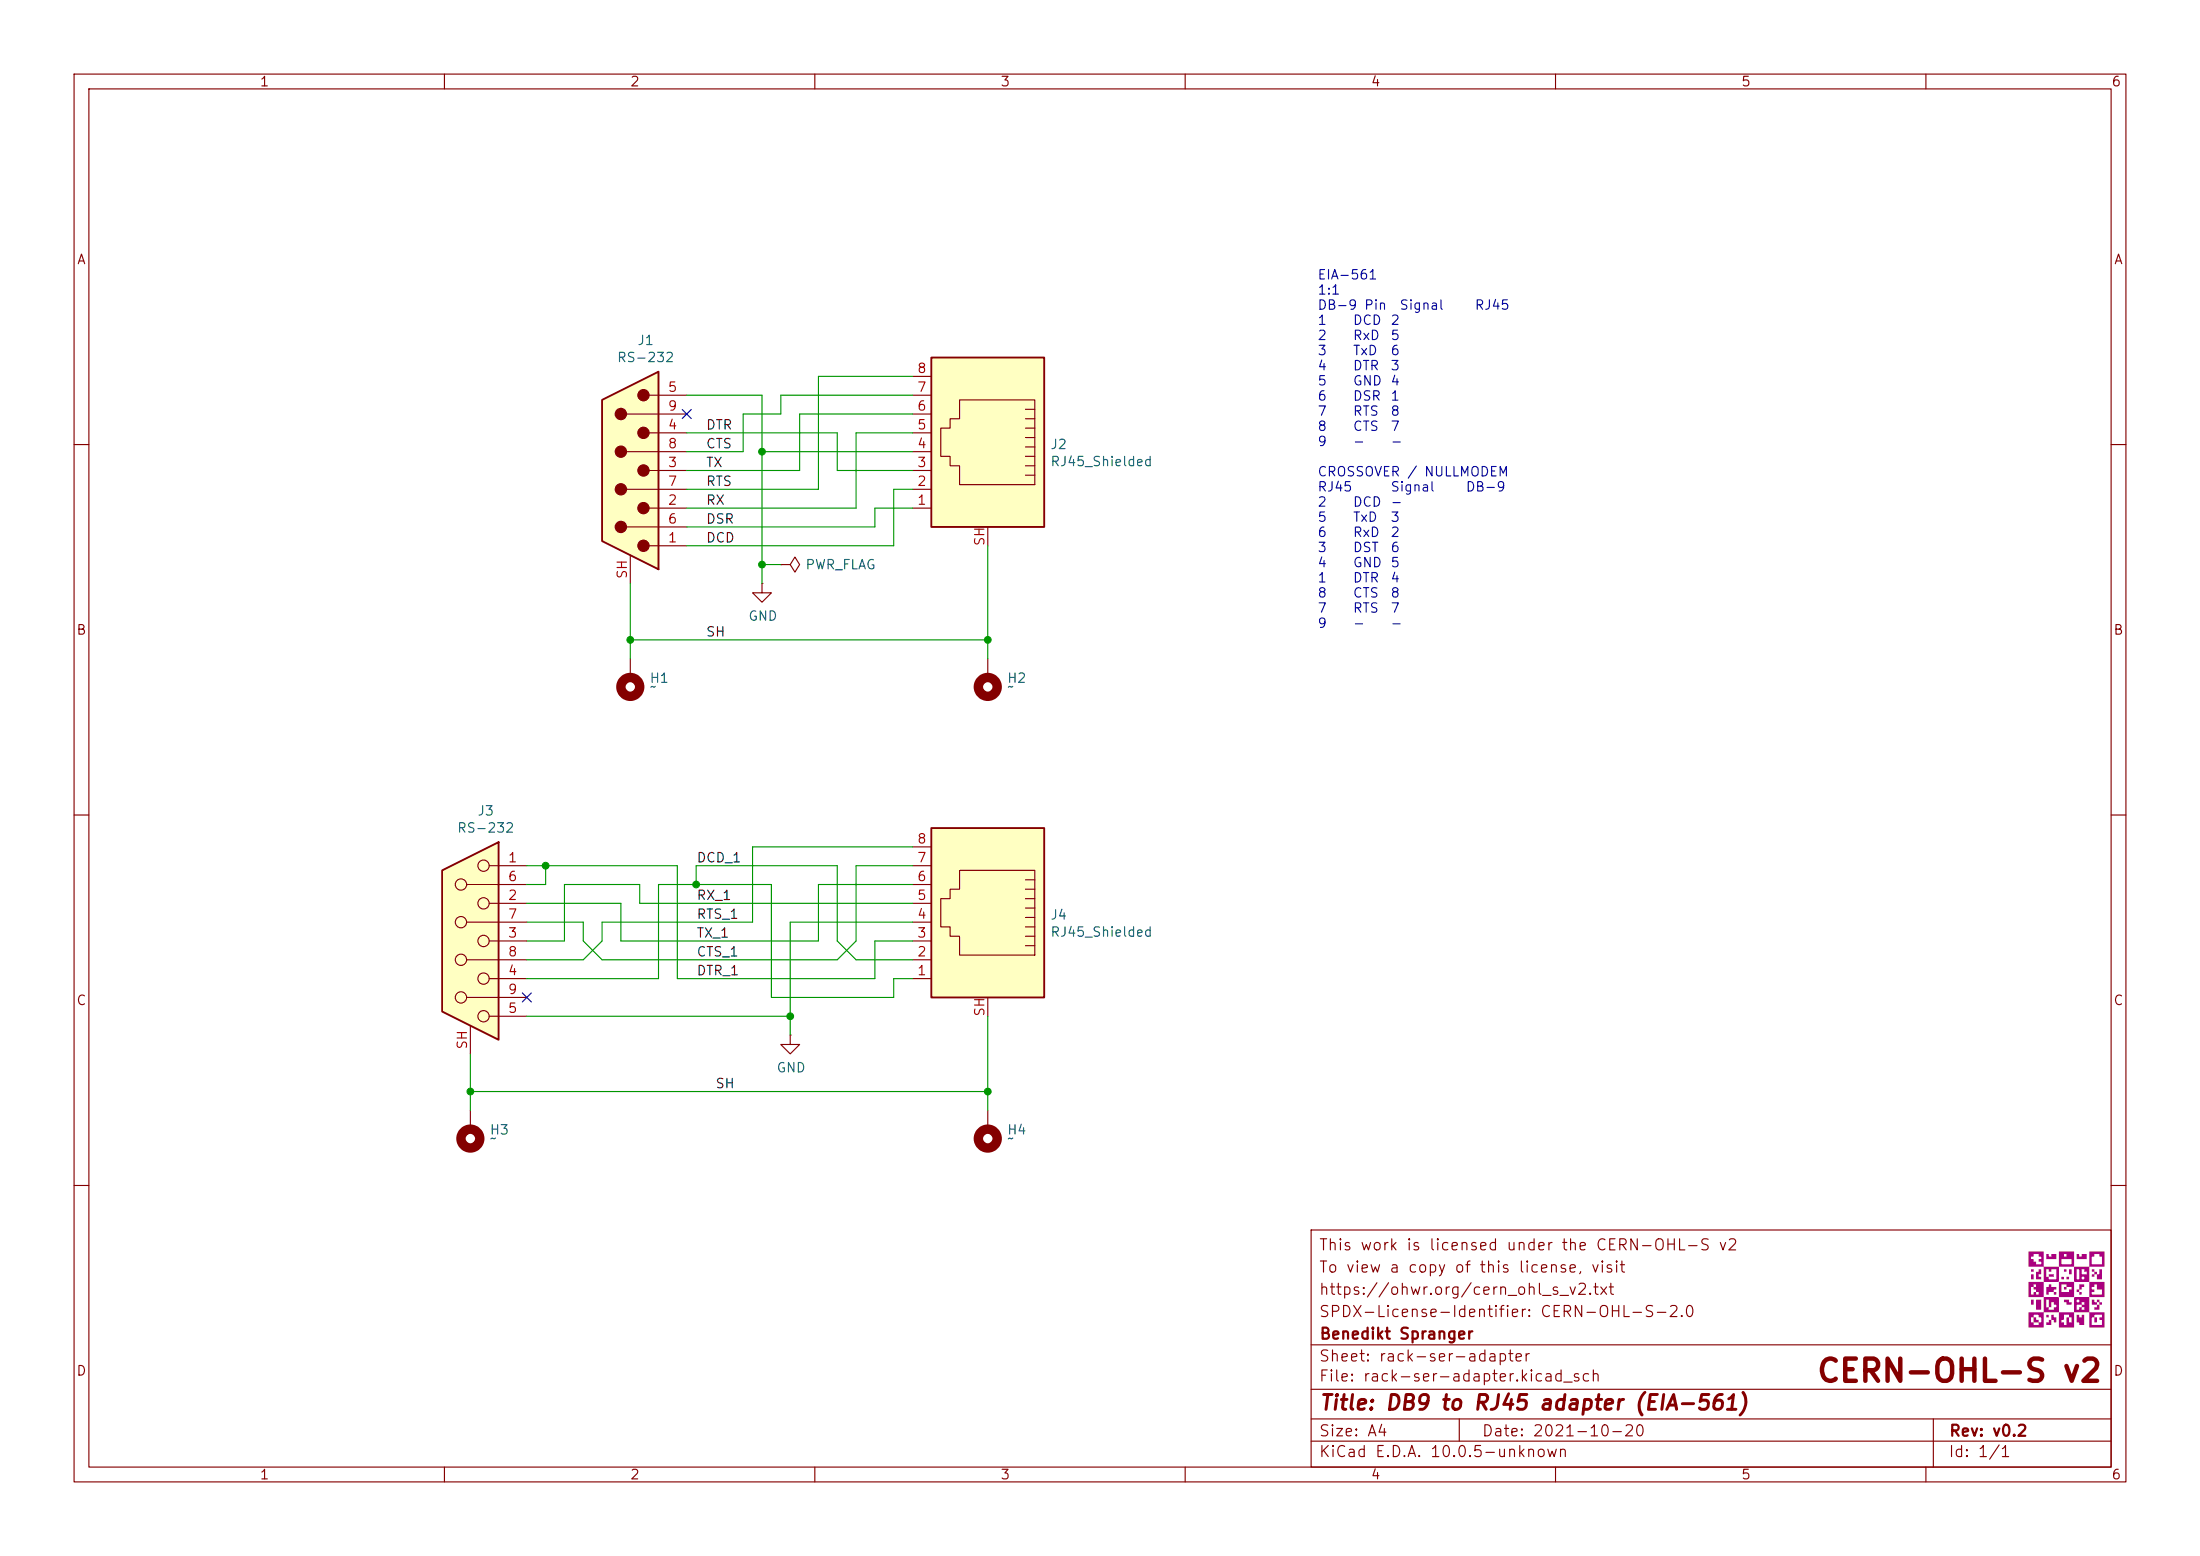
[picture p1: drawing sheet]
(kicad_sch
 (version 20260306)
 (generator "eeschema")
 (generator_version "10.0")
 (paper "A4")
 (title_block
  (title "DB9 to RJ45 adapter (EIA-561)")
  (date "2021-10-20")
  (rev "v0.2")
  (company "Benedikt Spranger")
  (comment 1 "SPDX-License-Identifier: CERN-OHL-S-2.0")
  (comment 2 "https://ohwr.org/cern_ohl_s_v2.txt")
  (comment 3 "To view a copy of this license, visit")
  (comment 4 "This work is licensed under the CERN-OHL-S v2"))
 (lib_symbols
  (symbol "Connector:DE9_Pins_MountingHoles"
   (pin_names
    (offset 1.016) (hide yes)) (exclude_from_sim no) (in_bom yes) (on_board yes)
   (in_pos_files yes)
   (duplicate_pin_numbers_are_jumpers no)
   (property "Reference" "J" (at 0 16.51 0) (show_name no) (do_not_autoplace no) (effects (font (size 1.27 1.27))))
   (property "Value" "DE9_Pins_MountingHoles" (at 0 14.605 0) (show_name no) (do_not_autoplace no) (effects (font (size 1.27 1.27))))
   (property "Footprint" "" (at 0 0 0) (show_name no) (do_not_autoplace no) (hide yes) (effects (font (size 1.27 1.27))))
   (property "Datasheet" "" (at 0 0 0) (show_name no) (do_not_autoplace no) (hide yes) (effects (font (size 1.27 1.27))))
   (property "Description" "9-pin D-SUB connector, pins (male), Mounting Hole" (at 0 0 0) (show_name no) (do_not_autoplace no) (hide yes) (effects (font (size 1.27 1.27))))
   (symbol "DE9_Pins_MountingHoles_0_1"
    (polyline (pts (xy -3.81 10.16) (xy -2.54 10.16)) (stroke (width 0) (type default)) (fill (type none)))
    (polyline (pts (xy -3.81 7.62) (xy 0.508 7.62)) (stroke (width 0) (type default)) (fill (type none)))
    (polyline (pts (xy -3.81 5.08) (xy -2.54 5.08)) (stroke (width 0) (type default)) (fill (type none)))
    (polyline (pts (xy -3.81 2.54) (xy 0.508 2.54)) (stroke (width 0) (type default)) (fill (type none)))
    (polyline (pts (xy -3.81 0) (xy -2.54 0)) (stroke (width 0) (type default)) (fill (type none)))
    (polyline (pts (xy -3.81 -2.54) (xy 0.508 -2.54)) (stroke (width 0) (type default)) (fill (type none)))
    (polyline (pts (xy -3.81 -5.08) (xy -2.54 -5.08)) (stroke (width 0) (type default)) (fill (type none)))
    (polyline (pts (xy -3.81 -7.62) (xy 0.508 -7.62)) (stroke (width 0) (type default)) (fill (type none)))
    (polyline (pts (xy -3.81 -10.16) (xy -2.54 -10.16)) (stroke (width 0) (type default)) (fill (type none)))
    (polyline (pts (xy -3.81 -13.335) (xy -3.81 13.335) (xy 3.81 9.525) (xy 3.81 -9.525) (xy -3.81 -13.335)) (stroke (width 0.254) (type default)) (fill (type background)))
    (circle (center -1.778 10.16) (radius 0.762) (stroke (width 0) (type default)) (fill (type outline)))
    (circle (center -1.778 5.08) (radius 0.762) (stroke (width 0) (type default)) (fill (type outline)))
    (circle (center -1.778 0) (radius 0.762) (stroke (width 0) (type default)) (fill (type outline)))
    (circle (center -1.778 -5.08) (radius 0.762) (stroke (width 0) (type default)) (fill (type outline)))
    (circle (center -1.778 -10.16) (radius 0.762) (stroke (width 0) (type default)) (fill (type outline)))
    (circle (center 1.27 7.62) (radius 0.762) (stroke (width 0) (type default)) (fill (type outline)))
    (circle (center 1.27 2.54) (radius 0.762) (stroke (width 0) (type default)) (fill (type outline)))
    (circle (center 1.27 -2.54) (radius 0.762) (stroke (width 0) (type default)) (fill (type outline)))
    (circle (center 1.27 -7.62) (radius 0.762) (stroke (width 0) (type default)) (fill (type outline))))
   (symbol "DE9_Pins_MountingHoles_1_1"
    (pin passive line (at -7.62 -10.16 0) (length 3.81) (name "1" (effects (font (size 1.27 1.27)))) (number "1" (effects (font (size 1.27 1.27)))))
    (pin passive line (at -7.62 -5.08 0) (length 3.81) (name "2" (effects (font (size 1.27 1.27)))) (number "2" (effects (font (size 1.27 1.27)))))
    (pin passive line (at -7.62 0 0) (length 3.81) (name "3" (effects (font (size 1.27 1.27)))) (number "3" (effects (font (size 1.27 1.27)))))
    (pin passive line (at -7.62 5.08 0) (length 3.81) (name "4" (effects (font (size 1.27 1.27)))) (number "4" (effects (font (size 1.27 1.27)))))
    (pin passive line (at -7.62 10.16 0) (length 3.81) (name "5" (effects (font (size 1.27 1.27)))) (number "5" (effects (font (size 1.27 1.27)))))
    (pin passive line (at -7.62 -7.62 0) (length 3.81) (name "6" (effects (font (size 1.27 1.27)))) (number "6" (effects (font (size 1.27 1.27)))))
    (pin passive line (at -7.62 -2.54 0) (length 3.81) (name "7" (effects (font (size 1.27 1.27)))) (number "7" (effects (font (size 1.27 1.27)))))
    (pin passive line (at -7.62 2.54 0) (length 3.81) (name "8" (effects (font (size 1.27 1.27)))) (number "8" (effects (font (size 1.27 1.27)))))
    (pin passive line (at -7.62 7.62 0) (length 3.81) (name "9" (effects (font (size 1.27 1.27)))) (number "9" (effects (font (size 1.27 1.27)))))
    (pin passive line (at 0 -15.24 90) (length 3.81) (name "PAD" (effects (font (size 1.27 1.27)))) (number "SH" (effects (font (size 1.27 1.27))))))
   (embedded_fonts no))
  (symbol "Connector:DE9_Socket_MountingHoles"
   (pin_names
    (offset 1.016) (hide yes)) (exclude_from_sim no) (in_bom yes) (on_board yes)
   (in_pos_files yes)
   (duplicate_pin_numbers_are_jumpers no)
   (property "Reference" "J" (at 0 16.51 0) (show_name no) (do_not_autoplace no) (effects (font (size 1.27 1.27))))
   (property "Value" "DE9_Socket_MountingHoles" (at 0 14.605 0) (show_name no) (do_not_autoplace no) (effects (font (size 1.27 1.27))))
   (property "Footprint" "" (at 0 0 0) (show_name no) (do_not_autoplace no) (hide yes) (effects (font (size 1.27 1.27))))
   (property "Datasheet" "" (at 0 0 0) (show_name no) (do_not_autoplace no) (hide yes) (effects (font (size 1.27 1.27))))
   (property "Description" "9-pin D-SUB connector, socket (female), Mounting Hole" (at 0 0 0) (show_name no) (do_not_autoplace no) (hide yes) (effects (font (size 1.27 1.27))))
   (symbol "DE9_Socket_MountingHoles_0_1"
    (polyline (pts (xy -3.81 13.335) (xy -3.81 -13.335) (xy 3.81 -9.525) (xy 3.81 9.525) (xy -3.81 13.335)) (stroke (width 0.254) (type default)) (fill (type background)))
    (polyline (pts (xy -3.81 10.16) (xy -2.54 10.16)) (stroke (width 0) (type default)) (fill (type none)))
    (polyline (pts (xy -3.81 7.62) (xy 0.508 7.62)) (stroke (width 0) (type default)) (fill (type none)))
    (polyline (pts (xy -3.81 5.08) (xy -2.54 5.08)) (stroke (width 0) (type default)) (fill (type none)))
    (polyline (pts (xy -3.81 2.54) (xy 0.508 2.54)) (stroke (width 0) (type default)) (fill (type none)))
    (polyline (pts (xy -3.81 0) (xy -2.54 0)) (stroke (width 0) (type default)) (fill (type none)))
    (polyline (pts (xy -3.81 -2.54) (xy 0.508 -2.54)) (stroke (width 0) (type default)) (fill (type none)))
    (polyline (pts (xy -3.81 -5.08) (xy -2.54 -5.08)) (stroke (width 0) (type default)) (fill (type none)))
    (polyline (pts (xy -3.81 -7.62) (xy 0.508 -7.62)) (stroke (width 0) (type default)) (fill (type none)))
    (polyline (pts (xy -3.81 -10.16) (xy -2.54 -10.16)) (stroke (width 0) (type default)) (fill (type none)))
    (circle (center -1.778 10.16) (radius 0.762) (stroke (width 0) (type default)) (fill (type none)))
    (circle (center -1.778 5.08) (radius 0.762) (stroke (width 0) (type default)) (fill (type none)))
    (circle (center -1.778 0) (radius 0.762) (stroke (width 0) (type default)) (fill (type none)))
    (circle (center -1.778 -5.08) (radius 0.762) (stroke (width 0) (type default)) (fill (type none)))
    (circle (center -1.778 -10.16) (radius 0.762) (stroke (width 0) (type default)) (fill (type none)))
    (circle (center 1.27 7.62) (radius 0.762) (stroke (width 0) (type default)) (fill (type none)))
    (circle (center 1.27 2.54) (radius 0.762) (stroke (width 0) (type default)) (fill (type none)))
    (circle (center 1.27 -2.54) (radius 0.762) (stroke (width 0) (type default)) (fill (type none)))
    (circle (center 1.27 -7.62) (radius 0.762) (stroke (width 0) (type default)) (fill (type none))))
   (symbol "DE9_Socket_MountingHoles_1_1"
    (pin passive line (at -7.62 10.16 0) (length 3.81) (name "1" (effects (font (size 1.27 1.27)))) (number "1" (effects (font (size 1.27 1.27)))))
    (pin passive line (at -7.62 5.08 0) (length 3.81) (name "2" (effects (font (size 1.27 1.27)))) (number "2" (effects (font (size 1.27 1.27)))))
    (pin passive line (at -7.62 0 0) (length 3.81) (name "3" (effects (font (size 1.27 1.27)))) (number "3" (effects (font (size 1.27 1.27)))))
    (pin passive line (at -7.62 -5.08 0) (length 3.81) (name "4" (effects (font (size 1.27 1.27)))) (number "4" (effects (font (size 1.27 1.27)))))
    (pin passive line (at -7.62 -10.16 0) (length 3.81) (name "5" (effects (font (size 1.27 1.27)))) (number "5" (effects (font (size 1.27 1.27)))))
    (pin passive line (at -7.62 7.62 0) (length 3.81) (name "6" (effects (font (size 1.27 1.27)))) (number "6" (effects (font (size 1.27 1.27)))))
    (pin passive line (at -7.62 2.54 0) (length 3.81) (name "7" (effects (font (size 1.27 1.27)))) (number "7" (effects (font (size 1.27 1.27)))))
    (pin passive line (at -7.62 -2.54 0) (length 3.81) (name "8" (effects (font (size 1.27 1.27)))) (number "8" (effects (font (size 1.27 1.27)))))
    (pin passive line (at -7.62 -7.62 0) (length 3.81) (name "9" (effects (font (size 1.27 1.27)))) (number "9" (effects (font (size 1.27 1.27)))))
    (pin passive line (at 0 -15.24 90) (length 3.81) (name "PAD" (effects (font (size 1.27 1.27)))) (number "SH" (effects (font (size 1.27 1.27))))))
   (embedded_fonts no))
  (symbol "Connector:RJ45_Shielded"
   (pin_names
    (offset 1.016)) (exclude_from_sim no) (in_bom yes) (on_board yes)
   (in_pos_files yes)
   (duplicate_pin_numbers_are_jumpers no)
   (property "Reference" "J" (at -5.08 13.97 0) (show_name no) (do_not_autoplace no) (effects (font (size 1.27 1.27)) (justify right)))
   (property "Value" "RJ45_Shielded" (at 2.54 13.97 0) (show_name no) (do_not_autoplace no) (effects (font (size 1.27 1.27)) (justify left)))
   (property "Footprint" "" (at 0 0.635 90) (show_name no) (do_not_autoplace no) (hide yes) (effects (font (size 1.27 1.27))))
   (property "Datasheet" "" (at 0 0.635 90) (show_name no) (do_not_autoplace no) (hide yes) (effects (font (size 1.27 1.27))))
   (property "Description" "RJ connector, 8P8C (8 positions 8 connected), Shielded" (at 0 0 0) (show_name no) (do_not_autoplace no) (hide yes) (effects (font (size 1.27 1.27))))
   (symbol "RJ45_Shielded_0_1"
    (polyline (pts (xy -6.35 1.905) (xy -5.08 1.905) (xy -5.08 1.905)) (stroke (width 0) (type default)) (fill (type none)))
    (polyline (pts (xy -6.35 0.635) (xy -5.08 0.635) (xy -5.08 0.635)) (stroke (width 0) (type default)) (fill (type none)))
    (polyline (pts (xy -6.35 -0.635) (xy -5.08 -0.635) (xy -5.08 -0.635)) (stroke (width 0) (type default)) (fill (type none)))
    (polyline (pts (xy -6.35 -1.905) (xy -5.08 -1.905) (xy -5.08 -1.905)) (stroke (width 0) (type default)) (fill (type none)))
    (polyline (pts (xy -6.35 -3.175) (xy -5.08 -3.175) (xy -5.08 -3.175)) (stroke (width 0) (type default)) (fill (type none)))
    (polyline (pts (xy -6.35 -4.445) (xy -6.35 6.985) (xy 3.81 6.985) (xy 3.81 4.445) (xy 5.08 4.445) (xy 5.08 3.175) (xy 6.35 3.175) (xy 6.35 -0.635) (xy 5.08 -0.635) (xy 5.08 -1.905) (xy 3.81 -1.905) (xy 3.81 -4.445) (xy -6.35 -4.445) (xy -6.35 -4.445)) (stroke (width 0) (type default)) (fill (type none)))
    (polyline (pts (xy -5.08 5.715) (xy -6.35 5.715)) (stroke (width 0) (type default)) (fill (type none)))
    (polyline (pts (xy -5.08 4.445) (xy -6.35 4.445)) (stroke (width 0) (type default)) (fill (type none)))
    (polyline (pts (xy -5.08 3.175) (xy -6.35 3.175) (xy -6.35 3.175)) (stroke (width 0) (type default)) (fill (type none)))
    (rectangle (start 7.62 12.7) (end -7.62 -10.16) (stroke (width 0.254) (type default)) (fill (type background))))
   (symbol "RJ45_Shielded_1_1"
    (pin passive line (at 10.16 -7.62 180) (length 2.54) (name "" (effects (font (size 1.27 1.27)))) (number "1" (effects (font (size 1.27 1.27)))))
    (pin passive line (at 10.16 -5.08 180) (length 2.54) (name "" (effects (font (size 1.27 1.27)))) (number "2" (effects (font (size 1.27 1.27)))))
    (pin passive line (at 10.16 -2.54 180) (length 2.54) (name "" (effects (font (size 1.27 1.27)))) (number "3" (effects (font (size 1.27 1.27)))))
    (pin passive line (at 10.16 0 180) (length 2.54) (name "" (effects (font (size 1.27 1.27)))) (number "4" (effects (font (size 1.27 1.27)))))
    (pin passive line (at 10.16 2.54 180) (length 2.54) (name "" (effects (font (size 1.27 1.27)))) (number "5" (effects (font (size 1.27 1.27)))))
    (pin passive line (at 10.16 5.08 180) (length 2.54) (name "" (effects (font (size 1.27 1.27)))) (number "6" (effects (font (size 1.27 1.27)))))
    (pin passive line (at 10.16 7.62 180) (length 2.54) (name "" (effects (font (size 1.27 1.27)))) (number "7" (effects (font (size 1.27 1.27)))))
    (pin passive line (at 10.16 10.16 180) (length 2.54) (name "" (effects (font (size 1.27 1.27)))) (number "8" (effects (font (size 1.27 1.27)))))
    (pin passive line (at 0 -12.7 90) (length 2.54) (name "" (effects (font (size 1.27 1.27)))) (number "SH" (effects (font (size 1.27 1.27))))))
   (embedded_fonts no))
  (symbol "Mechanical:MountingHole_Pad"
   (pin_numbers (hide yes))
   (pin_names
    (offset 1.016) (hide yes)) (exclude_from_sim no) (in_bom no) (on_board yes)
   (in_pos_files yes)
   (duplicate_pin_numbers_are_jumpers no)
   (property "Reference" "H" (at 0 6.35 0) (show_name no) (do_not_autoplace no) (effects (font (size 1.27 1.27))))
   (property "Value" "MountingHole_Pad" (at 0 4.445 0) (show_name no) (do_not_autoplace no) (effects (font (size 1.27 1.27))))
   (property "Footprint" "" (at 0 0 0) (show_name no) (do_not_autoplace no) (hide yes) (effects (font (size 1.27 1.27))))
   (property "Datasheet" "" (at 0 0 0) (show_name no) (do_not_autoplace no) (hide yes) (effects (font (size 1.27 1.27))))
   (property "Description" "Mounting Hole with connection" (at 0 0 0) (show_name no) (do_not_autoplace no) (hide yes) (effects (font (size 1.27 1.27))))
   (symbol "MountingHole_Pad_0_1"
    (circle (center 0 1.27) (radius 1.27) (stroke (width 1.27) (type default)) (fill (type none))))
   (symbol "MountingHole_Pad_1_1"
    (pin input line (at 0 -2.54 90) (length 2.54) (name "1" (effects (font (size 1.27 1.27)))) (number "1" (effects (font (size 1.27 1.27))))))
   (embedded_fonts no))
  (symbol "power:GND"
   (power global)
   (pin_numbers (hide yes))
   (pin_names
    (offset 0) (hide yes)) (exclude_from_sim no) (in_bom yes) (on_board yes)
   (in_pos_files yes)
   (duplicate_pin_numbers_are_jumpers no)
   (property "Reference" "#PWR" (at 0 -6.35 0) (show_name no) (do_not_autoplace no) (hide yes) (effects (font (size 1.27 1.27))))
   (property "Value" "GND" (at 0 -3.81 0) (show_name no) (do_not_autoplace no) (effects (font (size 1.27 1.27))))
   (property "Footprint" "" (at 0 0 0) (show_name no) (do_not_autoplace no) (hide yes) (effects (font (size 1.27 1.27))))
   (property "Datasheet" "" (at 0 0 0) (show_name no) (do_not_autoplace no) (hide yes) (effects (font (size 1.27 1.27))))
   (property "Description" "Power symbol creates a global label with name \"GND\" , ground" (at 0 0 0) (show_name no) (do_not_autoplace no) (hide yes) (effects (font (size 1.27 1.27))))
   (symbol "GND_0_1"
    (polyline (pts (xy 0 0) (xy 0 -1.27) (xy 1.27 -1.27) (xy 0 -2.54) (xy -1.27 -1.27) (xy 0 -1.27)) (stroke (width 0) (type default)) (fill (type none))))
   (symbol "GND_1_1"
    (pin power_in line (at 0 0 270) (length 0) (name "" (effects (font (size 1.27 1.27)))) (number "1" (effects (font (size 1.27 1.27))))))
   (embedded_fonts no))
  (symbol "power:PWR_FLAG"
   (power global)
   (pin_numbers (hide yes))
   (pin_names
    (offset 0) (hide yes)) (exclude_from_sim no) (in_bom yes) (on_board yes)
   (in_pos_files yes)
   (duplicate_pin_numbers_are_jumpers no)
   (property "Reference" "#FLG" (at 0 1.905 0) (show_name no) (do_not_autoplace no) (hide yes) (effects (font (size 1.27 1.27))))
   (property "Value" "PWR_FLAG" (at 0 3.81 0) (show_name no) (do_not_autoplace no) (effects (font (size 1.27 1.27))))
   (property "Footprint" "" (at 0 0 0) (show_name no) (do_not_autoplace no) (hide yes) (effects (font (size 1.27 1.27))))
   (property "Datasheet" "" (at 0 0 0) (show_name no) (do_not_autoplace no) (hide yes) (effects (font (size 1.27 1.27))))
   (property "Description" "Special symbol for telling ERC where power comes from" (at 0 0 0) (show_name no) (do_not_autoplace no) (hide yes) (effects (font (size 1.27 1.27))))
   (symbol "PWR_FLAG_0_0"
    (pin power_out line (at 0 0 90) (length 0) (name "" (effects (font (size 1.27 1.27)))) (number "1" (effects (font (size 1.27 1.27))))))
   (symbol "PWR_FLAG_0_1"
    (polyline (pts (xy 0 0) (xy 0 1.27) (xy -1.016 1.905) (xy 0 2.54) (xy 1.016 1.905) (xy 0 1.27)) (stroke (width 0) (type default)) (fill (type none))))
   (embedded_fonts no)))
 (text "EIA-561\n1:1\nDB-9 Pin	Signal	RJ45\n1	DCD	2\n2	RxD	5\n3	TxD	6\n4	DTR	3\n5	GND	4\n6	DSR	1\n7	RTS	8\n8	CTS	7\n9	-	-	\n\nCROSSOVER / NULLMODEM\nRJ45	Signal	DB-9\n2	DCD	-\n5	TxD	3\n6	RxD	2\n3	DST	6\n4	GND	5\n1	DTR	4\n8	CTS	8\n7	RTS	7\n9	-	-	"
  (exclude_from_sim no)
  (at 177.8 85.09 0)
  (effects (font (size 1.27 1.27)) (justify left bottom)))
 (junction
  (at 93.98 119.38)
  (diameter 0)
  (color 0 0 0 0))
 (junction
  (at 133.35 86.36)
  (diameter 0)
  (color 0 0 0 0))
 (junction
  (at 106.68 137.16)
  (diameter 0)
  (color 0 0 0 0))
 (junction
  (at 85.09 86.36)
  (diameter 0)
  (color 0 0 0 0))
 (junction
  (at 102.87 76.2)
  (diameter 0)
  (color 0 0 0 0))
 (junction
  (at 63.5 147.32)
  (diameter 0)
  (color 0 0 0 0))
 (junction
  (at 73.66 116.84)
  (diameter 0)
  (color 0 0 0 0))
 (junction
  (at 133.35 147.32)
  (diameter 0)
  (color 0 0 0 0))
 (junction
  (at 102.87 60.96)
  (diameter 0)
  (color 0 0 0 0))
 (no_connect
  (at 71.12 134.62))
 (no_connect
  (at 92.71 55.88))
 (wire
  (pts (xy 71.12 127) (xy 76.2 127))
  (stroke (width 0) (type default)))
 (wire
  (pts (xy 83.82 127) (xy 110.49 127))
  (stroke (width 0) (type default)))
 (wire
  (pts (xy 133.35 86.36) (xy 133.35 88.9))
  (stroke (width 0) (type default)))
 (wire
  (pts (xy 104.14 134.62) (xy 120.65 134.62))
  (stroke (width 0) (type default)))
 (wire
  (pts (xy 113.03 127) (xy 113.03 116.84))
  (stroke (width 0) (type default)))
 (wire
  (pts (xy 78.74 124.46) (xy 78.74 127))
  (stroke (width 0) (type default)))
 (wire
  (pts (xy 101.6 114.3) (xy 123.19 114.3))
  (stroke (width 0) (type default)))
 (wire
  (pts (xy 113.03 58.42) (xy 113.03 63.5))
  (stroke (width 0) (type default)))
 (wire
  (pts (xy 115.57 68.58) (xy 115.57 58.42))
  (stroke (width 0) (type default)))
 (wire
  (pts (xy 86.36 121.92) (xy 123.19 121.92))
  (stroke (width 0) (type default)))
 (wire
  (pts (xy 92.71 68.58) (xy 115.57 68.58))
  (stroke (width 0) (type default)))
 (wire
  (pts (xy 110.49 119.38) (xy 123.19 119.38))
  (stroke (width 0) (type default)))
 (wire
  (pts (xy 118.11 71.12) (xy 118.11 68.58))
  (stroke (width 0) (type default)))
 (wire
  (pts (xy 120.65 73.66) (xy 92.71 73.66))
  (stroke (width 0) (type default)))
 (wire
  (pts (xy 63.5 147.32) (xy 133.35 147.32))
  (stroke (width 0) (type default)))
 (wire
  (pts (xy 71.12 124.46) (xy 78.74 124.46))
  (stroke (width 0) (type default)))
 (wire
  (pts (xy 133.35 147.32) (xy 133.35 149.86))
  (stroke (width 0) (type default)))
 (wire
  (pts (xy 76.2 119.38) (xy 86.36 119.38))
  (stroke (width 0) (type default)))
 (wire
  (pts (xy 106.68 137.16) (xy 106.68 139.7))
  (stroke (width 0) (type default)))
 (wire
  (pts (xy 73.66 119.38) (xy 71.12 119.38))
  (stroke (width 0) (type default)))
 (wire
  (pts (xy 107.95 63.5) (xy 92.71 63.5))
  (stroke (width 0) (type default)))
 (wire
  (pts (xy 102.87 60.96) (xy 102.87 53.34))
  (stroke (width 0) (type default)))
 (wire
  (pts (xy 71.12 137.16) (xy 106.68 137.16))
  (stroke (width 0) (type default)))
 (wire
  (pts (xy 120.65 134.62) (xy 120.65 132.08))
  (stroke (width 0) (type default)))
 (wire
  (pts (xy 85.09 78.74) (xy 85.09 86.36))
  (stroke (width 0) (type default)))
 (wire
  (pts (xy 110.49 66.04) (xy 110.49 50.8))
  (stroke (width 0) (type default)))
 (wire
  (pts (xy 83.82 121.92) (xy 83.82 127))
  (stroke (width 0) (type default)))
 (wire
  (pts (xy 93.98 116.84) (xy 113.03 116.84))
  (stroke (width 0) (type default)))
 (wire
  (pts (xy 133.35 147.32) (xy 133.35 137.16))
  (stroke (width 0) (type default)))
 (wire
  (pts (xy 78.74 129.54) (xy 81.28 127))
  (stroke (width 0) (type default)))
 (wire
  (pts (xy 123.19 60.96) (xy 102.87 60.96))
  (stroke (width 0) (type default)))
 (wire
  (pts (xy 118.11 127) (xy 123.19 127))
  (stroke (width 0) (type default)))
 (wire
  (pts (xy 73.66 116.84) (xy 73.66 119.38))
  (stroke (width 0) (type default)))
 (wire
  (pts (xy 92.71 66.04) (xy 110.49 66.04))
  (stroke (width 0) (type default)))
 (wire
  (pts (xy 102.87 60.96) (xy 102.87 76.2))
  (stroke (width 0) (type default)))
 (wire
  (pts (xy 115.57 58.42) (xy 123.19 58.42))
  (stroke (width 0) (type default)))
 (wire
  (pts (xy 88.9 119.38) (xy 93.98 119.38))
  (stroke (width 0) (type default)))
 (wire
  (pts (xy 105.41 76.2) (xy 102.87 76.2))
  (stroke (width 0) (type default)))
 (wire
  (pts (xy 115.57 127) (xy 115.57 116.84))
  (stroke (width 0) (type default)))
 (wire
  (pts (xy 100.33 55.88) (xy 105.41 55.88))
  (stroke (width 0) (type default)))
 (wire
  (pts (xy 120.65 66.04) (xy 120.65 73.66))
  (stroke (width 0) (type default)))
 (wire
  (pts (xy 113.03 129.54) (xy 115.57 127))
  (stroke (width 0) (type default)))
 (wire
  (pts (xy 81.28 129.54) (xy 113.03 129.54))
  (stroke (width 0) (type default)))
 (wire
  (pts (xy 102.87 76.2) (xy 102.87 78.74))
  (stroke (width 0) (type default)))
 (wire
  (pts (xy 88.9 132.08) (xy 88.9 119.38))
  (stroke (width 0) (type default)))
 (wire
  (pts (xy 71.12 116.84) (xy 73.66 116.84))
  (stroke (width 0) (type default)))
 (wire
  (pts (xy 63.5 147.32) (xy 63.5 149.86))
  (stroke (width 0) (type default)))
 (wire
  (pts (xy 105.41 53.34) (xy 123.19 53.34))
  (stroke (width 0) (type default)))
 (wire
  (pts (xy 118.11 132.08) (xy 118.11 127))
  (stroke (width 0) (type default)))
 (wire
  (pts (xy 71.12 129.54) (xy 78.74 129.54))
  (stroke (width 0) (type default)))
 (wire
  (pts (xy 93.98 116.84) (xy 93.98 119.38))
  (stroke (width 0) (type default)))
 (wire
  (pts (xy 73.66 116.84) (xy 91.44 116.84))
  (stroke (width 0) (type default)))
 (wire
  (pts (xy 92.71 58.42) (xy 113.03 58.42))
  (stroke (width 0) (type default)))
 (wire
  (pts (xy 107.95 55.88) (xy 123.19 55.88))
  (stroke (width 0) (type default)))
 (wire
  (pts (xy 118.11 68.58) (xy 123.19 68.58))
  (stroke (width 0) (type default)))
 (wire
  (pts (xy 115.57 116.84) (xy 123.19 116.84))
  (stroke (width 0) (type default)))
 (wire
  (pts (xy 120.65 66.04) (xy 123.19 66.04))
  (stroke (width 0) (type default)))
 (wire
  (pts (xy 100.33 60.96) (xy 100.33 55.88))
  (stroke (width 0) (type default)))
 (wire
  (pts (xy 85.09 86.36) (xy 133.35 86.36))
  (stroke (width 0) (type default)))
 (wire
  (pts (xy 92.71 71.12) (xy 118.11 71.12))
  (stroke (width 0) (type default)))
 (wire
  (pts (xy 110.49 50.8) (xy 123.19 50.8))
  (stroke (width 0) (type default)))
 (wire
  (pts (xy 76.2 127) (xy 76.2 119.38))
  (stroke (width 0) (type default)))
 (wire
  (pts (xy 105.41 55.88) (xy 105.41 53.34))
  (stroke (width 0) (type default)))
 (wire
  (pts (xy 63.5 142.24) (xy 63.5 147.32))
  (stroke (width 0) (type default)))
 (wire
  (pts (xy 93.98 119.38) (xy 104.14 119.38))
  (stroke (width 0) (type default)))
 (wire
  (pts (xy 115.57 129.54) (xy 123.19 129.54))
  (stroke (width 0) (type default)))
 (wire
  (pts (xy 110.49 127) (xy 110.49 119.38))
  (stroke (width 0) (type default)))
 (wire
  (pts (xy 91.44 132.08) (xy 118.11 132.08))
  (stroke (width 0) (type default)))
 (wire
  (pts (xy 104.14 119.38) (xy 104.14 134.62))
  (stroke (width 0) (type default)))
 (wire
  (pts (xy 106.68 124.46) (xy 106.68 137.16))
  (stroke (width 0) (type default)))
 (wire
  (pts (xy 101.6 124.46) (xy 101.6 114.3))
  (stroke (width 0) (type default)))
 (wire
  (pts (xy 100.33 60.96) (xy 92.71 60.96))
  (stroke (width 0) (type default)))
 (wire
  (pts (xy 107.95 63.5) (xy 107.95 55.88))
  (stroke (width 0) (type default)))
 (wire
  (pts (xy 81.28 127) (xy 81.28 124.46))
  (stroke (width 0) (type default)))
 (wire
  (pts (xy 91.44 116.84) (xy 91.44 132.08))
  (stroke (width 0) (type default)))
 (wire
  (pts (xy 71.12 132.08) (xy 88.9 132.08))
  (stroke (width 0) (type default)))
 (wire
  (pts (xy 85.09 86.36) (xy 85.09 88.9))
  (stroke (width 0) (type default)))
 (wire
  (pts (xy 86.36 119.38) (xy 86.36 121.92))
  (stroke (width 0) (type default)))
 (wire
  (pts (xy 78.74 127) (xy 81.28 129.54))
  (stroke (width 0) (type default)))
 (wire
  (pts (xy 123.19 124.46) (xy 106.68 124.46))
  (stroke (width 0) (type default)))
 (wire
  (pts (xy 120.65 132.08) (xy 123.19 132.08))
  (stroke (width 0) (type default)))
 (wire
  (pts (xy 113.03 63.5) (xy 123.19 63.5))
  (stroke (width 0) (type default)))
 (wire
  (pts (xy 71.12 121.92) (xy 83.82 121.92))
  (stroke (width 0) (type default)))
 (wire
  (pts (xy 81.28 124.46) (xy 101.6 124.46))
  (stroke (width 0) (type default)))
 (wire
  (pts (xy 92.71 53.34) (xy 102.87 53.34))
  (stroke (width 0) (type default)))
 (wire
  (pts (xy 115.57 129.54) (xy 113.03 127))
  (stroke (width 0) (type default)))
 (wire
  (pts (xy 133.35 86.36) (xy 133.35 73.66))
  (stroke (width 0) (type default)))
 (label "CTS"
  (at 95.25 60.96 0)
  (effects (font (size 1.27 1.27)) (justify left bottom)))
 (label "DSR"
  (at 95.25 71.12 0)
  (effects (font (size 1.27 1.27)) (justify left bottom)))
 (label "RX_1"
  (at 93.98 121.92 0)
  (effects (font (size 1.27 1.27)) (justify left bottom)))
 (label "TX_1"
  (at 93.98 127 0)
  (effects (font (size 1.27 1.27)) (justify left bottom)))
 (label "RX"
  (at 95.25 68.58 0)
  (effects (font (size 1.27 1.27)) (justify left bottom)))
 (label "SH"
  (at 95.25 86.36 0)
  (effects (font (size 1.27 1.27)) (justify left bottom)))
 (label "RTS"
  (at 95.25 66.04 0)
  (effects (font (size 1.27 1.27)) (justify left bottom)))
 (label "DTR_1"
  (at 93.98 132.08 0)
  (effects (font (size 1.27 1.27)) (justify left bottom)))
 (label "TX"
  (at 95.25 63.5 0)
  (effects (font (size 1.27 1.27)) (justify left bottom)))
 (label "DCD_1"
  (at 93.98 116.84 0)
  (effects (font (size 1.27 1.27)) (justify left bottom)))
 (label "DCD"
  (at 95.25 73.66 0)
  (effects (font (size 1.27 1.27)) (justify left bottom)))
 (label "SH"
  (at 96.52 147.32 0)
  (effects (font (size 1.27 1.27)) (justify left bottom)))
 (label "DTR"
  (at 95.25 58.42 0)
  (effects (font (size 1.27 1.27)) (justify left bottom)))
 (label "RTS_1"
  (at 93.98 124.46 0)
  (effects (font (size 1.27 1.27)) (justify left bottom)))
 (label "CTS_1"
  (at 93.98 129.54 0)
  (effects (font (size 1.27 1.27)) (justify left bottom)))
 (symbol
  (lib_id "Connector:DE9_Pins_MountingHoles")
  (at 85.09 63.5 0)
  (mirror y)
  (unit 1)
  (body_style 1)
  (exclude_from_sim no)
  (in_bom yes)
  (on_board yes)
  (in_pos_files yes)
  (dnp no)
  (property "Reference" "J1" (at 87.1728 45.9232 0) (show_name no) (do_not_autoplace no) (effects (font (size 1.27 1.27))))
  (property "Value" "RS-232" (at 87.1728 48.2346 0) (show_name no) (do_not_autoplace no) (effects (font (size 1.27 1.27))))
  (property "Footprint" "Connector_Dsub_v5:DSUB-9_Male_Horizontal_P2.77x2.84mm_EdgePinOffset4.94mm_Housed_MountingHolesOffset7.48mm" (at 85.09 63.5 0) (hide yes) (show_name no) (do_not_autoplace no) (effects (font (size 1.27 1.27))))
  (property "Datasheet" "~" (at 85.09 63.5 0) (hide yes) (show_name no) (do_not_autoplace no) (effects (font (size 1.27 1.27))))
  (property "Description" "9-pin D-SUB connector, pins (male), Mounting Hole" (at 85.09 63.5 0) (hide yes) (show_name no) (do_not_autoplace no) (effects (font (size 1.27 1.27))))
  (property "assemble" "n" (at 85.09 63.5 0) (hide yes) (show_name no) (do_not_autoplace no) (effects (font (size 1.27 1.27))))
  (property "DistribPart#" "AE10970-ND" (at 85.09 63.5 0) (hide yes) (show_name no) (do_not_autoplace no) (effects (font (size 1.27 1.27))))
  (property "Distributor" "Digikey" (at 85.09 63.5 0) (hide yes) (show_name no) (do_not_autoplace no) (effects (font (size 1.27 1.27))))
  (property "ManuPart#" "A-DS 09 A/KG-T4S" (at 85.09 63.5 0) (hide yes) (show_name no) (do_not_autoplace no) (effects (font (size 1.27 1.27))))
  (property "Manufacture" "Assmann WSW Components" (at 85.09 63.5 0) (hide yes) (show_name no) (do_not_autoplace no) (effects (font (size 1.27 1.27))))
  (pin "8")
  (pin "SH")
  (pin "9")
  (pin "6")
  (pin "5")
  (pin "7")
  (pin "3")
  (pin "2")
  (pin "1")
  (pin "4"))
 (symbol
  (lib_id "Connector:RJ45_Shielded")
  (at 133.35 60.96 0)
  (mirror y)
  (unit 1)
  (body_style 1)
  (exclude_from_sim no)
  (in_bom yes)
  (on_board yes)
  (in_pos_files yes)
  (dnp no)
  (property "Reference" "J2" (at 141.732 59.9694 0) (show_name no) (do_not_autoplace no) (effects (font (size 1.27 1.27)) (justify right)))
  (property "Value" "RJ45_Shielded" (at 141.732 62.2808 0) (show_name no) (do_not_autoplace no) (effects (font (size 1.27 1.27)) (justify right)))
  (property "Footprint" "Connector_RJ:RJ45_Ninigi_GE" (at 133.35 60.325 90) (hide yes) (show_name no) (do_not_autoplace no) (effects (font (size 1.27 1.27))))
  (property "Datasheet" "~" (at 133.35 60.325 90) (hide yes) (show_name no) (do_not_autoplace no) (effects (font (size 1.27 1.27))))
  (property "Description" "RJ connector, 8P8C (8 positions 8 connected), Shielded" (at 133.35 60.96 0) (hide yes) (show_name no) (do_not_autoplace no) (effects (font (size 1.27 1.27))))
  (property "DistribPart#" "2057-MTJ-889X1-FSE-ND" (at 133.35 60.96 0) (hide yes) (show_name no) (do_not_autoplace no) (effects (font (size 1.27 1.27))))
  (property "Distributor" "Digikey" (at 133.35 60.96 0) (hide yes) (show_name no) (do_not_autoplace no) (effects (font (size 1.27 1.27))))
  (property "ManuPart#" "MTJ-889X1-FSE" (at 133.35 60.96 0) (hide yes) (show_name no) (do_not_autoplace no) (effects (font (size 1.27 1.27))))
  (property "Manufacture" "Adam Tech" (at 133.35 60.96 0) (hide yes) (show_name no) (do_not_autoplace no) (effects (font (size 1.27 1.27))))
  (property "assemble" "n" (at 133.35 60.96 0) (hide yes) (show_name no) (do_not_autoplace no) (effects (font (size 1.27 1.27))))
  (pin "1")
  (pin "2")
  (pin "3")
  (pin "4")
  (pin "5")
  (pin "6")
  (pin "7")
  (pin "8")
  (pin "SH"))
 (symbol
  (lib_id "power:GND")
  (at 102.87 78.74 0)
  (unit 1)
  (body_style 1)
  (exclude_from_sim no)
  (in_bom yes)
  (on_board yes)
  (in_pos_files yes)
  (dnp no)
  (property "Reference" "#PWR0101" (at 102.87 85.09 0) (hide yes) (show_name no) (do_not_autoplace no) (effects (font (size 1.27 1.27))))
  (property "Value" "GND" (at 102.997 83.1342 0) (show_name no) (do_not_autoplace no) (effects (font (size 1.27 1.27))))
  (property "Footprint" "" (at 102.87 78.74 0) (hide yes) (show_name no) (do_not_autoplace no) (effects (font (size 1.27 1.27))))
  (property "Datasheet" "" (at 102.87 78.74 0) (hide yes) (show_name no) (do_not_autoplace no) (effects (font (size 1.27 1.27))))
  (property "Description" "Power symbol creates a global label with name \"GND\" , ground" (at 102.87 78.74 0) (hide yes) (show_name no) (do_not_autoplace no) (effects (font (size 1.27 1.27))))
  (pin "1"))
 (symbol
  (lib_id "power:PWR_FLAG")
  (at 105.41 76.2 270)
  (unit 1)
  (body_style 1)
  (exclude_from_sim no)
  (in_bom yes)
  (on_board yes)
  (in_pos_files yes)
  (dnp no)
  (property "Reference" "#FLG0101" (at 107.315 76.2 0) (hide yes) (show_name no) (do_not_autoplace no) (effects (font (size 1.27 1.27))))
  (property "Value" "PWR_FLAG" (at 108.6612 76.2 90) (show_name no) (do_not_autoplace no) (effects (font (size 1.27 1.27)) (justify left)))
  (property "Footprint" "" (at 105.41 76.2 0) (hide yes) (show_name no) (do_not_autoplace no) (effects (font (size 1.27 1.27))))
  (property "Datasheet" "~" (at 105.41 76.2 0) (hide yes) (show_name no) (do_not_autoplace no) (effects (font (size 1.27 1.27))))
  (property "Description" "Special symbol for telling ERC where power comes from" (at 105.41 76.2 0) (hide yes) (show_name no) (do_not_autoplace no) (effects (font (size 1.27 1.27))))
  (pin "1"))
 (symbol
  (lib_id "Mechanical:MountingHole_Pad")
  (at 85.09 91.44 180)
  (unit 1)
  (body_style 1)
  (exclude_from_sim no)
  (in_bom yes)
  (on_board yes)
  (in_pos_files yes)
  (dnp no)
  (property "Reference" "H1" (at 87.63 91.5162 0) (show_name no) (do_not_autoplace no) (effects (font (size 1.27 1.27)) (justify right)))
  (property "Value" "~" (at 87.63 92.6592 0) (show_name no) (do_not_autoplace no) (effects (font (size 1.27 1.27)) (justify right)))
  (property "Footprint" "MountingHole:MountingHole_3.2mm_M3_ISO7380_Pad" (at 85.09 91.44 0) (hide yes) (show_name no) (do_not_autoplace no) (effects (font (size 1.27 1.27))))
  (property "Datasheet" "~" (at 85.09 91.44 0) (hide yes) (show_name no) (do_not_autoplace no) (effects (font (size 1.27 1.27))))
  (property "Description" "Mounting Hole with connection" (at 85.09 91.44 0) (hide yes) (show_name no) (do_not_autoplace no) (effects (font (size 1.27 1.27))))
  (property "assemble" "n" (at 85.09 91.44 0) (hide yes) (show_name no) (do_not_autoplace no) (effects (font (size 1.27 1.27))))
  (pin "1"))
 (symbol
  (lib_id "Mechanical:MountingHole_Pad")
  (at 133.35 91.44 180)
  (unit 1)
  (body_style 1)
  (exclude_from_sim no)
  (in_bom yes)
  (on_board yes)
  (in_pos_files yes)
  (dnp no)
  (property "Reference" "H2" (at 135.89 91.5162 0) (show_name no) (do_not_autoplace no) (effects (font (size 1.27 1.27)) (justify right)))
  (property "Value" "~" (at 135.89 92.6592 0) (show_name no) (do_not_autoplace no) (effects (font (size 1.27 1.27)) (justify right)))
  (property "Footprint" "MountingHole:MountingHole_3.2mm_M3_ISO7380_Pad" (at 133.35 91.44 0) (hide yes) (show_name no) (do_not_autoplace no) (effects (font (size 1.27 1.27))))
  (property "Datasheet" "~" (at 133.35 91.44 0) (hide yes) (show_name no) (do_not_autoplace no) (effects (font (size 1.27 1.27))))
  (property "Description" "Mounting Hole with connection" (at 133.35 91.44 0) (hide yes) (show_name no) (do_not_autoplace no) (effects (font (size 1.27 1.27))))
  (property "assemble" "n" (at 133.35 91.44 0) (hide yes) (show_name no) (do_not_autoplace no) (effects (font (size 1.27 1.27))))
  (pin "1"))
 (symbol
  (lib_id "Connector:DE9_Socket_MountingHoles")
  (at 63.5 127 0)
  (mirror y)
  (unit 1)
  (body_style 1)
  (exclude_from_sim no)
  (in_bom yes)
  (on_board yes)
  (in_pos_files yes)
  (dnp no)
  (property "Reference" "J3" (at 65.5828 109.4232 0) (show_name no) (do_not_autoplace no) (effects (font (size 1.27 1.27))))
  (property "Value" "RS-232" (at 65.5828 111.7346 0) (show_name no) (do_not_autoplace no) (effects (font (size 1.27 1.27))))
  (property "Footprint" "Connector_Dsub_v5:DSUB-9_Female_Horizontal_P2.77x2.84mm_EdgePinOffset4.94mm_Housed_MountingHolesOffset7.48mm" (at 63.5 127 0) (hide yes) (show_name no) (do_not_autoplace no) (effects (font (size 1.27 1.27))))
  (property "Datasheet" "~" (at 63.5 127 0) (hide yes) (show_name no) (do_not_autoplace no) (effects (font (size 1.27 1.27))))
  (property "Description" "9-pin D-SUB connector, socket (female), Mounting Hole" (at 63.5 127 0) (hide yes) (show_name no) (do_not_autoplace no) (effects (font (size 1.27 1.27))))
  (property "assemble" "n" (at 63.5 127 0) (hide yes) (show_name no) (do_not_autoplace no) (effects (font (size 1.27 1.27))))
  (property "DistribPart#" "AE10924-ND" (at 63.5 127 0) (hide yes) (show_name no) (do_not_autoplace no) (effects (font (size 1.27 1.27))))
  (property "Distributor" "Digikey" (at 63.5 127 0) (hide yes) (show_name no) (do_not_autoplace no) (effects (font (size 1.27 1.27))))
  (property "ManuPart#" "A-DF 09 A/KG-T4S" (at 63.5 127 0) (hide yes) (show_name no) (do_not_autoplace no) (effects (font (size 1.27 1.27))))
  (property "Manufacture" "Assmann WSW Components" (at 63.5 127 0) (hide yes) (show_name no) (do_not_autoplace no) (effects (font (size 1.27 1.27))))
  (pin "8")
  (pin "7")
  (pin "9")
  (pin "5")
  (pin "SH")
  (pin "6")
  (pin "4")
  (pin "3")
  (pin "2")
  (pin "1"))
 (symbol
  (lib_id "Connector:RJ45_Shielded")
  (at 133.35 124.46 0)
  (mirror y)
  (unit 1)
  (body_style 1)
  (exclude_from_sim no)
  (in_bom yes)
  (on_board yes)
  (in_pos_files yes)
  (dnp no)
  (property "Reference" "J4" (at 141.732 123.4694 0) (show_name no) (do_not_autoplace no) (effects (font (size 1.27 1.27)) (justify right)))
  (property "Value" "RJ45_Shielded" (at 141.732 125.7808 0) (show_name no) (do_not_autoplace no) (effects (font (size 1.27 1.27)) (justify right)))
  (property "Footprint" "Connector_RJ:RJ45_Ninigi_GE" (at 133.35 123.825 90) (hide yes) (show_name no) (do_not_autoplace no) (effects (font (size 1.27 1.27))))
  (property "Datasheet" "~" (at 133.35 123.825 90) (hide yes) (show_name no) (do_not_autoplace no) (effects (font (size 1.27 1.27))))
  (property "Description" "RJ connector, 8P8C (8 positions 8 connected), Shielded" (at 133.35 124.46 0) (hide yes) (show_name no) (do_not_autoplace no) (effects (font (size 1.27 1.27))))
  (property "DistribPart#" "2057-MTJ-889X1-FSE-ND" (at 133.35 124.46 0) (hide yes) (show_name no) (do_not_autoplace no) (effects (font (size 1.27 1.27))))
  (property "Distributor" "Digikey" (at 133.35 124.46 0) (hide yes) (show_name no) (do_not_autoplace no) (effects (font (size 1.27 1.27))))
  (property "ManuPart#" "MTJ-889X1-FSE" (at 133.35 124.46 0) (hide yes) (show_name no) (do_not_autoplace no) (effects (font (size 1.27 1.27))))
  (property "Manufacture" "Adam Tech" (at 133.35 124.46 0) (hide yes) (show_name no) (do_not_autoplace no) (effects (font (size 1.27 1.27))))
  (property "assemble" "n" (at 133.35 124.46 0) (hide yes) (show_name no) (do_not_autoplace no) (effects (font (size 1.27 1.27))))
  (pin "1")
  (pin "2")
  (pin "3")
  (pin "4")
  (pin "5")
  (pin "6")
  (pin "7")
  (pin "8")
  (pin "SH"))
 (symbol
  (lib_id "power:GND")
  (at 106.68 139.7 0)
  (unit 1)
  (body_style 1)
  (exclude_from_sim no)
  (in_bom yes)
  (on_board yes)
  (in_pos_files yes)
  (dnp no)
  (property "Reference" "#PWR01" (at 106.68 146.05 0) (hide yes) (show_name no) (do_not_autoplace no) (effects (font (size 1.27 1.27))))
  (property "Value" "GND" (at 106.807 144.0942 0) (show_name no) (do_not_autoplace no) (effects (font (size 1.27 1.27))))
  (property "Footprint" "" (at 106.68 139.7 0) (hide yes) (show_name no) (do_not_autoplace no) (effects (font (size 1.27 1.27))))
  (property "Datasheet" "" (at 106.68 139.7 0) (hide yes) (show_name no) (do_not_autoplace no) (effects (font (size 1.27 1.27))))
  (property "Description" "Power symbol creates a global label with name \"GND\" , ground" (at 106.68 139.7 0) (hide yes) (show_name no) (do_not_autoplace no) (effects (font (size 1.27 1.27))))
  (pin "1"))
 (symbol
  (lib_id "Mechanical:MountingHole_Pad")
  (at 63.5 152.4 180)
  (unit 1)
  (body_style 1)
  (exclude_from_sim no)
  (in_bom yes)
  (on_board yes)
  (in_pos_files yes)
  (dnp no)
  (property "Reference" "H3" (at 66.04 152.4762 0) (show_name no) (do_not_autoplace no) (effects (font (size 1.27 1.27)) (justify right)))
  (property "Value" "~" (at 66.04 153.6192 0) (show_name no) (do_not_autoplace no) (effects (font (size 1.27 1.27)) (justify right)))
  (property "Footprint" "MountingHole:MountingHole_3.2mm_M3_ISO7380_Pad" (at 63.5 152.4 0) (hide yes) (show_name no) (do_not_autoplace no) (effects (font (size 1.27 1.27))))
  (property "Datasheet" "~" (at 63.5 152.4 0) (hide yes) (show_name no) (do_not_autoplace no) (effects (font (size 1.27 1.27))))
  (property "Description" "Mounting Hole with connection" (at 63.5 152.4 0) (hide yes) (show_name no) (do_not_autoplace no) (effects (font (size 1.27 1.27))))
  (property "assemble" "n" (at 63.5 152.4 0) (hide yes) (show_name no) (do_not_autoplace no) (effects (font (size 1.27 1.27))))
  (pin "1"))
 (symbol
  (lib_id "Mechanical:MountingHole_Pad")
  (at 133.35 152.4 180)
  (unit 1)
  (body_style 1)
  (exclude_from_sim no)
  (in_bom yes)
  (on_board yes)
  (in_pos_files yes)
  (dnp no)
  (property "Reference" "H4" (at 135.89 152.4762 0) (show_name no) (do_not_autoplace no) (effects (font (size 1.27 1.27)) (justify right)))
  (property "Value" "~" (at 135.89 153.6192 0) (show_name no) (do_not_autoplace no) (effects (font (size 1.27 1.27)) (justify right)))
  (property "Footprint" "MountingHole:MountingHole_3.2mm_M3_ISO7380_Pad" (at 133.35 152.4 0) (hide yes) (show_name no) (do_not_autoplace no) (effects (font (size 1.27 1.27))))
  (property "Datasheet" "~" (at 133.35 152.4 0) (hide yes) (show_name no) (do_not_autoplace no) (effects (font (size 1.27 1.27))))
  (property "Description" "Mounting Hole with connection" (at 133.35 152.4 0) (hide yes) (show_name no) (do_not_autoplace no) (effects (font (size 1.27 1.27))))
  (property "assemble" "n" (at 133.35 152.4 0) (hide yes) (show_name no) (do_not_autoplace no) (effects (font (size 1.27 1.27))))
  (pin "1"))
 (sheet_instances
  (path ""
   (page "1")))
 (embedded_fonts no)
 (embedded_files
  (file (name "eurovibes.kicad_wks") (type worksheet)
   (data |KLUv/WBzE103ABpYjA4j4NhUB9AxOxZKanTh0HAa6ZxS/my1uyRN6jH95kgZzDBheCERAdwAwwAp
    mYiMj5CLxCyBoiFKHIjW1hakO93V4JAQAdEUFvLFBAWVAVWgrrvKFayzplZa4kmLnoiISFAZ+IHz
    YOQmbTYJZeM8GgfjKBqZZ4SkQ/EXPRRWV3TBFxese0GWP5oQjb3ij4SISBxswAb8OXGei0cpUnxV
    jiazcLAgG84IyskGQ5Ox/MJ/MI7IRa8bR7MJwXg+rlfm8zM0juWXhK67fzaYZ8TySwDEwQbcAcFo
    LH8wnA1IyPOEXIiEPBwbmY3lontNZmODAbF4NJyPi9oCPceTkTFxNJkPy0UV7J2UzMhz4jyWi5A8
    zojlB7hkMhyLD5FvQh7MxtE4G5Zfli5dVr4mJDOycUosH/EwscjAYGQ8LAHs2pStxvisp5yH/Y6H
    6HLP+Irl+pPb7L1eau/tkH4hlc7aY3+ip3Wo/uaf+6qr9Iie5BlKeene2KYnCM8K3vXjuu5X054h
    pJTd9Wf69qFs+qQ4HbGj6C4BX/NRPSZ908bqKb2lu3Sp+vZPL/UsvdNV3bWAW37Mg8nY0IjsnQ8M
    BrPFZ1YtgAcLciGCAXkyF4vVOYdYcgstxSitREMzKKOKhvfA4BAZS3QjRDyOwxHRWkMFaRleQy8k
    zMzEyHxgnswvfGYFurq9IJEg8fFkJHiZEzBYEchIaBD98B6cf/LwHaa5OL71x94NrSmhdM22TX6U
    f3puMTKCDan1CP962ZU8nE9sanqvmhEi6eBbly51xPvozuBEd+vIfTH1hK7gZT947n17D/X7U1/N
    mtMGed25+M5YLrjeJFLWL1Qd5zb01shqJcSu725uOmQa3T69i5/qTD4qh+K7UzqLZ+mTL9V1H/c6
    r1Dp0VIzwdbunfsrotVr/Oqbe2yiv7feFTvqI8nWF7n22C5jY+rkXAvy517lp4vp7L31WV4iNN/m
    p7sMAJcLOlLLJY8gWEBwIGiA6MgtpaTSXVLtz3SF+CkE913BK8dStj1jTCr2dnE+tfMPdjM7d479
    uJ46W/coD5NEjXF8Ub0zfuiPNZvzbO7yU92X0s0Fnb7I6EwfQ1U036lZreun/tzd67dTXqXFPiFT
    MT6us/fEh/BLrofQpXS8Ot7JCFmM7k1OjB9ETvcOwqcaqbJLvtR3ihFJxdwRr74mNZ26Uv2FPvcx
    /c122e5NxXC/++la7LnmKsvHbu/2xc4mkn/7JD/7qNsGgZOooSjQKEdmghFJkiSNAaEMQUpxSfEG
    Ymg1hGGMMYg5yNCUCC1IPWp1oKwK11ZCKAlYlbOpq6JOV5UbGTjO//LcAY1iaNBCt+lYBO00Xh8b
    K24/u9gCwAOMQkYkpTMMke04h3w6FtZ81zSYKvo1GGg4ddu4vQObdQKJE83wjbYG/NOvOYGuva4s
    rDWruAVmeJVYGU91aqmD7H0c/soU8hC5VibuFxOVvLG7mx0d5YxwGgDaK/xypkjbrIEkcQRfScPH
    tQAdjQoQcGMezijaEkeDzQWxpGf8Uh8J0lD6tHA0G4H4ABKBgt0INRB3+FPbM5HH8NVBRHfv0P69
    KHFfx+blFSWJc7FMDZGknRTetYmlTT4eKV1NQ+x7Wsz0NgsdA4HNHAODLBC5751yjY4dVOmYVmtx
    JIkHe+JX0g6RTNY0jxnhFUSSQTPqiTv4Om13hgU34gY8CYkxzDh/KfZjuBx47AUzwfExIvyRtJdZ
    Zj8rb8qwEDUz/gyQxokh/0E46IbwSma0YE0NdqyNE76AD4YX83SUvqyPgZW9UjQcAqK/+OUhip/V
    o/CsIamI8jFtYDQtnhZ5C/LGTlPJ9x1upfXH5CofyCwrNCaKI1IcPbaFQssQ/QwsENy7KafQaM3o
    gEVIjQWAWMgTgTCadLFM3Fd76GbNYy9WSJxiarz2DHzq3brl+2JiVOOCZ9TKN8fWqE5r5R24nj8r
    3N24jZ3uXy3Hk3+CKLA1fEwsrhRXN2IfeGDlP6h3I5o5edESLJslMEdZ1TSDUtRTG42v0wsQRNN6
    bBb7Ryl4uGNDrSy8vzHf9ULB2/VCwdvpeaLwpqyTuP/DrSx2J2un47HqwAxYlt/yJBrMaqhBvgo9
    UWQ0wn94QL07Fe46OfcKoGfAfR5NAK7C/c/WUH9kAkKTxmIh5vOhnxP3uofeYFCXYXbigc/+h+bz
    Kmd7G37txwgTjE7PMlp3Gi7kzg+d1cRr/0GjMdkd8NXJTjw9P4pdAjNwwaWctIG+tweVefoI4TMi
    iG590nDidlp+EQAcDCGbOjhbkQug1iNNmN3/URIgVrcJeb++/ZoH3l/mmDMzF/+wrzwZ1CroT2As
    CM2Q9FcIluPEsf+dalU=|)
   (checksum "7BDF06574BFAADFEF5330C5A1DD5FBB4"))))
